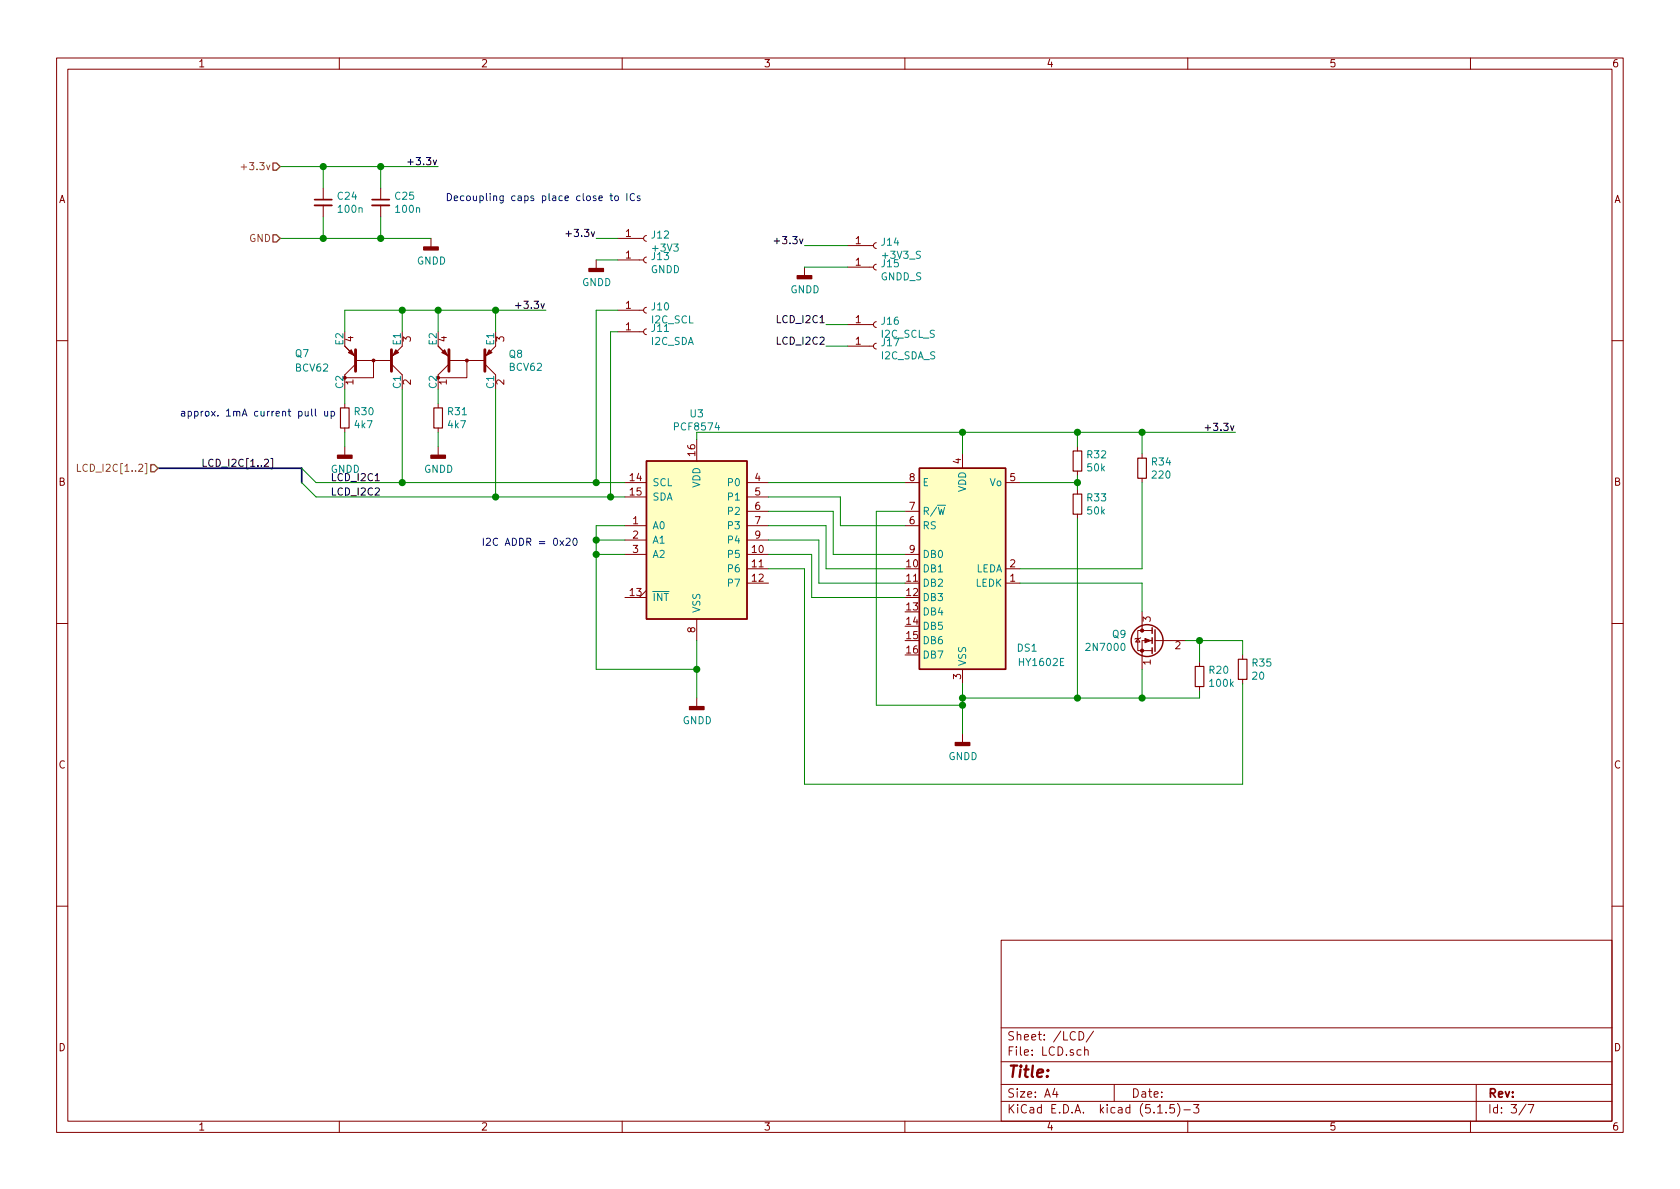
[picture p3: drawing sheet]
EESchema Schematic File Version 4
EELAYER 30 0
EELAYER END
$Descr A4 11693 8268
encoding utf-8
Sheet 3 7
Title ""
Date ""
Rev ""
Comp ""
Comment1 ""
Comment2 ""
Comment3 ""
Comment4 ""
$EndDescr
$Comp
L Interface_Expansion:PCF8574 U3
U 1 1
P 4850 3750
F 0 "U3" H 4850 4631 50  0000 C CNN
F 1 "PCF8574" H 4850 4540 50  0000 C CNN
F 2 "Package_SO:SOIC-18W_7.5x11.6mm_P1.27mm" H 4850 3750 50  0001 C CNN
F 3 "http://www.nxp.com/documents/data_sheet/PCF8574_PCF8574A.pdf" H 4850 3750 50  0001 C CNN
	1    4850 3750
	1    0    0    -1  
$EndComp
Wire Wire Line
	6300 3350 5350 3350
Wire Wire Line
	5800 3850 6300 3850
Wire Wire Line
	6300 3950 5750 3950
Wire Wire Line
	5700 4050 6300 4050
Wire Wire Line
	5650 4150 6300 4150
Wire Wire Line
	5850 3450 5350 3450
Wire Wire Line
	5800 3550 5350 3550
Wire Wire Line
	5800 3550 5800 3850
Wire Wire Line
	5750 3650 5350 3650
Wire Wire Line
	5750 3650 5750 3950
Wire Wire Line
	5700 3750 5350 3750
Wire Wire Line
	5700 3750 5700 4050
Wire Wire Line
	5650 3850 5350 3850
Wire Wire Line
	5650 3850 5650 4150
Wire Wire Line
	6100 4900 6700 4900
Wire Wire Line
	6700 4900 6700 4850
Wire Wire Line
	6700 4900 6700 5100
Connection ~ 6700 4900
Wire Wire Line
	6700 3150 6700 3000
Wire Wire Line
	6700 3000 7500 3000
Text Label 8600 3000 2    50   ~ 0
+3.3v
Wire Wire Line
	4350 3650 4150 3650
Wire Wire Line
	4150 3650 4150 3750
Wire Wire Line
	4150 3850 4350 3850
Wire Wire Line
	4350 3750 4150 3750
Connection ~ 4150 3750
Wire Wire Line
	4150 3750 4150 3850
Wire Wire Line
	4150 3850 4150 4650
Wire Wire Line
	4150 4650 4850 4650
Wire Wire Line
	4850 4650 4850 4450
Connection ~ 4150 3850
Wire Wire Line
	4850 4650 4850 4850
Connection ~ 4850 4650
Entry Wire Line
	2100 3250 2200 3350
Wire Wire Line
	2200 3350 2800 3350
Wire Wire Line
	4350 3450 4250 3450
Wire Wire Line
	6700 3000 4850 3000
Wire Wire Line
	4850 3000 4850 3050
Connection ~ 6700 3000
Text Notes 3350 3800 0    50   ~ 0
I2C ADDR = 0x20
Text Label 2300 3350 0    50   ~ 0
LCD_I2C1
Text HLabel 1950 1150 0    50   Input ~ 0
+3.3v
Text HLabel 1950 1650 0    50   Input ~ 0
GND
Wire Wire Line
	1950 1150 2250 1150
Wire Wire Line
	2250 1150 2250 1300
Wire Wire Line
	1950 1650 2250 1650
Wire Wire Line
	2250 1650 2250 1500
$Comp
L Device:C_Small C24
U 1 1
P 2250 1400
F 0 "C24" H 2342 1446 50  0000 L CNN
F 1 "100n" H 2342 1355 50  0000 L CNN
F 2 "Capacitor_SMD:C_0805_2012Metric_Pad1.15x1.40mm_HandSolder" H 2250 1400 50  0001 C CNN
F 3 "~" H 2250 1400 50  0001 C CNN
	1    2250 1400
	1    0    0    -1  
$EndComp
Wire Wire Line
	2250 1150 2650 1150
Connection ~ 2250 1150
Text Label 3050 1150 2    50   ~ 0
+3.3v
Wire Wire Line
	2250 1650 2650 1650
Connection ~ 2250 1650
$Comp
L Device:R_Small R32
U 1 1
P 7500 3200
F 0 "R32" H 7559 3246 50  0000 L CNN
F 1 "50k" H 7559 3155 50  0000 L CNN
F 2 "Resistor_SMD:R_0805_2012Metric_Pad1.15x1.40mm_HandSolder" H 7500 3200 50  0001 C CNN
F 3 "~" H 7500 3200 50  0001 C CNN
	1    7500 3200
	1    0    0    -1  
$EndComp
$Comp
L Device:R_Small R33
U 1 1
P 7500 3500
F 0 "R33" H 7559 3546 50  0000 L CNN
F 1 "50k" H 7559 3455 50  0000 L CNN
F 2 "Resistor_SMD:R_0805_2012Metric_Pad1.15x1.40mm_HandSolder" H 7500 3500 50  0001 C CNN
F 3 "~" H 7500 3500 50  0001 C CNN
	1    7500 3500
	1    0    0    -1  
$EndComp
Wire Wire Line
	7100 3350 7500 3350
Wire Wire Line
	7500 3350 7500 3300
Wire Wire Line
	7500 3350 7500 3400
Connection ~ 7500 3350
Wire Wire Line
	7500 3100 7500 3000
Connection ~ 7500 3000
Wire Wire Line
	7500 3000 7950 3000
Wire Wire Line
	7500 4850 6700 4850
Connection ~ 6700 4850
Wire Wire Line
	6700 4850 6700 4750
$Comp
L Display_Character:HY1602E DS1
U 1 1
P 6700 3950
F 0 "DS1" H 7150 3400 50  0000 C CNN
F 1 "HY1602E" H 7250 3300 50  0000 C CNN
F 2 "Display:HY1602E" H 6700 3050 50  0001 C CIN
F 3 "http://www.icbank.com/data/ICBShop/board/HY1602E.pdf" H 6900 4050 50  0001 C CNN
	1    6700 3950
	1    0    0    -1  
$EndComp
Wire Wire Line
	6300 3650 5850 3650
Wire Wire Line
	5850 3450 5850 3650
Wire Wire Line
	6100 3550 6100 4900
Wire Wire Line
	6100 3550 6300 3550
$Comp
L Device:R_Small R34
U 1 1
P 7950 3250
F 0 "R34" H 8009 3296 50  0000 L CNN
F 1 "220" H 8009 3205 50  0000 L CNN
F 2 "Resistor_SMD:R_0805_2012Metric_Pad1.15x1.40mm_HandSolder" H 7950 3250 50  0001 C CNN
F 3 "~" H 7950 3250 50  0001 C CNN
	1    7950 3250
	1    0    0    -1  
$EndComp
Wire Wire Line
	7950 3150 7950 3000
Wire Wire Line
	5350 3950 5600 3950
Wire Wire Line
	5600 3950 5600 5450
Wire Wire Line
	5600 5450 8650 5450
$Comp
L Device:R_Small R35
U 1 1
P 8650 4650
F 0 "R35" H 8709 4696 50  0000 L CNN
F 1 "20" H 8709 4605 50  0000 L CNN
F 2 "Resistor_SMD:R_0805_2012Metric_Pad1.15x1.40mm_HandSolder" H 8650 4650 50  0001 C CNN
F 3 "~" H 8650 4650 50  0001 C CNN
	1    8650 4650
	1    0    0    -1  
$EndComp
Wire Wire Line
	8650 4750 8650 5450
Wire Wire Line
	8650 4550 8650 4450
Wire Wire Line
	7950 3350 7950 3950
Wire Wire Line
	7950 3950 7100 3950
Wire Wire Line
	7500 3600 7500 4850
Wire Wire Line
	7100 4050 7950 4050
Wire Wire Line
	7950 4050 7950 4250
Wire Wire Line
	7950 4850 7500 4850
Wire Wire Line
	7950 4650 7950 4850
Connection ~ 7500 4850
Connection ~ 7950 3000
Wire Wire Line
	7950 3000 8600 3000
$Comp
L Device:C_Small C25
U 1 1
P 2650 1400
F 0 "C25" H 2742 1446 50  0000 L CNN
F 1 "100n" H 2742 1355 50  0000 L CNN
F 2 "Capacitor_SMD:C_0805_2012Metric_Pad1.15x1.40mm_HandSolder" H 2650 1400 50  0001 C CNN
F 3 "~" H 2650 1400 50  0001 C CNN
	1    2650 1400
	1    0    0    -1  
$EndComp
Wire Wire Line
	2650 1500 2650 1650
Wire Wire Line
	2650 1300 2650 1150
Connection ~ 2650 1150
Wire Wire Line
	2650 1150 3050 1150
Text Notes 3100 1400 0    50   ~ 0
Decoupling caps place close to ICs
$Comp
L Transistor_BJT:BCV62 Q7
U 1 1
P 2600 2500
F 0 "Q7" H 2050 2550 50  0000 L CNN
F 1 "BCV62" H 2050 2450 50  0000 L CNN
F 2 "Package_TO_SOT_SMD:SOT-143" H 2600 2500 50  0001 C CIN
F 3 "https://assets.nexperia.com/documents/data-sheet/BCV62.pdf" H 2500 2500 50  0001 L CNN
	1    2600 2500
	1    0    0    -1  
$EndComp
$Comp
L Transistor_BJT:BCV62 Q8
U 1 1
P 3250 2500
F 0 "Q8" H 3538 2546 50  0000 L CNN
F 1 "BCV62" H 3538 2455 50  0000 L CNN
F 2 "Package_TO_SOT_SMD:SOT-143" H 3250 2500 50  0001 C CIN
F 3 "https://assets.nexperia.com/documents/data-sheet/BCV62.pdf" H 3150 2500 50  0001 L CNN
	1    3250 2500
	1    0    0    -1  
$EndComp
$Comp
L Device:R_Small R30
U 1 1
P 2400 2900
F 0 "R30" H 2459 2946 50  0000 L CNN
F 1 "4k7" H 2459 2855 50  0000 L CNN
F 2 "Resistor_SMD:R_0805_2012Metric_Pad1.15x1.40mm_HandSolder" H 2400 2900 50  0001 C CNN
F 3 "~" H 2400 2900 50  0001 C CNN
	1    2400 2900
	1    0    0    -1  
$EndComp
$Comp
L Device:R_Small R31
U 1 1
P 3050 2900
F 0 "R31" H 3109 2946 50  0000 L CNN
F 1 "4k7" H 3109 2855 50  0000 L CNN
F 2 "Resistor_SMD:R_0805_2012Metric_Pad1.15x1.40mm_HandSolder" H 3050 2900 50  0001 C CNN
F 3 "~" H 3050 2900 50  0001 C CNN
	1    3050 2900
	1    0    0    -1  
$EndComp
Wire Wire Line
	2800 2700 2800 3350
Connection ~ 2800 3350
Wire Wire Line
	2800 3350 4150 3350
Wire Wire Line
	3450 2700 3450 3450
Connection ~ 3450 3450
Wire Wire Line
	3450 3450 2200 3450
Wire Wire Line
	3050 2700 3050 2800
Wire Wire Line
	2400 2700 2400 2800
Wire Wire Line
	2400 2300 2400 2150
Wire Wire Line
	2400 2150 2800 2150
Wire Wire Line
	3450 2150 3450 2300
Wire Wire Line
	3050 2300 3050 2150
Connection ~ 3050 2150
Wire Wire Line
	3050 2150 3450 2150
Wire Wire Line
	2800 2300 2800 2150
Connection ~ 2800 2150
Wire Wire Line
	2800 2150 3050 2150
Wire Wire Line
	3450 2150 3800 2150
Connection ~ 3450 2150
Text Label 3800 2150 2    50   ~ 0
+3.3v
$Comp
L Transistor_FET:2N7000 Q9
U 1 1
P 8050 4450
F 0 "Q9" H 8256 4496 50  0000 L CNN
F 1 "2N7000" H 8256 4405 50  0000 L CNN
F 2 "Package_TO_SOT_THT:TO-92_Inline" H 8250 4375 50  0001 L CIN
F 3 "https://www.fairchildsemi.com/datasheets/2N/2N7000.pdf" H 8050 4450 50  0001 L CNN
	1    8050 4450
	-1   0    0    -1  
$EndComp
$Comp
L Device:R_Small R20
U 1 1
P 8350 4700
F 0 "R20" H 8409 4746 50  0000 L CNN
F 1 "100k" H 8409 4655 50  0000 L CNN
F 2 "Resistor_SMD:R_0805_2012Metric_Pad1.15x1.40mm_HandSolder" H 8350 4700 50  0001 C CNN
F 3 "~" H 8350 4700 50  0001 C CNN
	1    8350 4700
	1    0    0    -1  
$EndComp
Wire Wire Line
	8350 4800 8350 4850
Wire Wire Line
	8350 4850 7950 4850
Connection ~ 7950 4850
Wire Wire Line
	8350 4600 8350 4450
Wire Wire Line
	8350 4450 8250 4450
Wire Wire Line
	8650 4450 8350 4450
Connection ~ 8350 4450
Text Notes 1250 2900 0    50   ~ 0
approx. 1mA current pull up
$Comp
L Connector:Conn_01x01_Female J10
U 1 1
P 4500 2150
F 0 "J10" H 4528 2176 50  0000 L CNN
F 1 "I2C_SCL" H 4528 2085 50  0000 L CNN
F 2 "Connector_PinHeader_2.54mm:PinHeader_1x01_P2.54mm_Vertical" H 4500 2150 50  0001 C CNN
F 3 "~" H 4500 2150 50  0001 C CNN
	1    4500 2150
	1    0    0    -1  
$EndComp
$Comp
L Connector:Conn_01x01_Female J11
U 1 1
P 4500 2300
F 0 "J11" H 4528 2326 50  0000 L CNN
F 1 "I2C_SDA" H 4528 2235 50  0000 L CNN
F 2 "Connector_PinHeader_2.54mm:PinHeader_1x01_P2.54mm_Vertical" H 4500 2300 50  0001 C CNN
F 3 "~" H 4500 2300 50  0001 C CNN
	1    4500 2300
	1    0    0    -1  
$EndComp
Wire Wire Line
	4300 2150 4150 2150
Connection ~ 4150 3350
Wire Wire Line
	4150 3350 4350 3350
Wire Wire Line
	4300 2300 4250 2300
Connection ~ 4250 3450
Wire Wire Line
	4250 3450 3450 3450
Wire Wire Line
	4150 2150 4150 3350
Wire Wire Line
	4250 2300 4250 3450
Wire Wire Line
	3050 3000 3050 3100
Wire Wire Line
	2400 3000 2400 3100
Connection ~ 2650 1650
Wire Wire Line
	2650 1650 3000 1650
$Comp
L power:GNDD #PWR0124
U 1 1
P 3000 1650
F 0 "#PWR0124" H 3000 1400 50  0001 C CNN
F 1 "GNDD" H 3004 1495 50  0000 C CNN
F 2 "" H 3000 1650 50  0001 C CNN
F 3 "" H 3000 1650 50  0001 C CNN
	1    3000 1650
	1    0    0    -1  
$EndComp
$Comp
L power:GNDD #PWR0125
U 1 1
P 2400 3100
F 0 "#PWR0125" H 2400 2850 50  0001 C CNN
F 1 "GNDD" H 2404 2945 50  0000 C CNN
F 2 "" H 2400 3100 50  0001 C CNN
F 3 "" H 2400 3100 50  0001 C CNN
	1    2400 3100
	1    0    0    -1  
$EndComp
$Comp
L power:GNDD #PWR0126
U 1 1
P 3050 3100
F 0 "#PWR0126" H 3050 2850 50  0001 C CNN
F 1 "GNDD" H 3054 2945 50  0000 C CNN
F 2 "" H 3050 3100 50  0001 C CNN
F 3 "" H 3050 3100 50  0001 C CNN
	1    3050 3100
	1    0    0    -1  
$EndComp
$Comp
L power:GNDD #PWR0127
U 1 1
P 4850 4850
F 0 "#PWR0127" H 4850 4600 50  0001 C CNN
F 1 "GNDD" H 4854 4695 50  0000 C CNN
F 2 "" H 4850 4850 50  0001 C CNN
F 3 "" H 4850 4850 50  0001 C CNN
	1    4850 4850
	1    0    0    -1  
$EndComp
$Comp
L power:GNDD #PWR0128
U 1 1
P 6700 5100
F 0 "#PWR0128" H 6700 4850 50  0001 C CNN
F 1 "GNDD" H 6704 4945 50  0000 C CNN
F 2 "" H 6700 5100 50  0001 C CNN
F 3 "" H 6700 5100 50  0001 C CNN
	1    6700 5100
	1    0    0    -1  
$EndComp
Entry Wire Line
	2100 3350 2200 3450
Wire Bus Line
	2100 3350 2100 3250
Text HLabel 1100 3250 0    50   Input ~ 0
LCD_I2C[1..2]
Wire Bus Line
	2100 3250 1100 3250
Text Label 1400 3250 0    50   ~ 0
LCD_I2C[1..2]
Text Label 2300 3450 0    50   ~ 0
LCD_I2C2
$Comp
L Connector:Conn_01x01_Female J12
U 1 1
P 4500 1650
F 0 "J12" H 4528 1676 50  0000 L CNN
F 1 "+3V3" H 4528 1585 50  0000 L CNN
F 2 "Connector_PinHeader_2.54mm:PinHeader_1x01_P2.54mm_Vertical" H 4500 1650 50  0001 C CNN
F 3 "~" H 4500 1650 50  0001 C CNN
	1    4500 1650
	1    0    0    -1  
$EndComp
$Comp
L Connector:Conn_01x01_Female J13
U 1 1
P 4500 1800
F 0 "J13" H 4528 1826 50  0000 L CNN
F 1 "GNDD" H 4528 1735 50  0000 L CNN
F 2 "Connector_PinHeader_2.54mm:PinHeader_1x01_P2.54mm_Vertical" H 4500 1800 50  0001 C CNN
F 3 "~" H 4500 1800 50  0001 C CNN
	1    4500 1800
	1    0    0    -1  
$EndComp
Wire Wire Line
	4300 1650 4150 1650
Text Label 4150 1650 2    50   ~ 0
+3.3v
$Comp
L power:GNDD #PWR0131
U 1 1
P 4150 1800
F 0 "#PWR0131" H 4150 1550 50  0001 C CNN
F 1 "GNDD" H 4154 1645 50  0000 C CNN
F 2 "" H 4150 1800 50  0001 C CNN
F 3 "" H 4150 1800 50  0001 C CNN
	1    4150 1800
	1    0    0    -1  
$EndComp
Wire Wire Line
	4300 1800 4150 1800
$Comp
L Connector:Conn_01x01_Female J16
U 1 1
P 6100 2250
F 0 "J16" H 6128 2276 50  0000 L CNN
F 1 "I2C_SCL_S" H 6128 2185 50  0000 L CNN
F 2 "Connector_PinHeader_2.54mm:PinHeader_1x01_P2.54mm_Vertical" H 6100 2250 50  0001 C CNN
F 3 "~" H 6100 2250 50  0001 C CNN
	1    6100 2250
	1    0    0    -1  
$EndComp
$Comp
L Connector:Conn_01x01_Female J17
U 1 1
P 6100 2400
F 0 "J17" H 6128 2426 50  0000 L CNN
F 1 "I2C_SDA_S" H 6128 2335 50  0000 L CNN
F 2 "Connector_PinHeader_2.54mm:PinHeader_1x01_P2.54mm_Vertical" H 6100 2400 50  0001 C CNN
F 3 "~" H 6100 2400 50  0001 C CNN
	1    6100 2400
	1    0    0    -1  
$EndComp
Wire Wire Line
	5900 2250 5750 2250
$Comp
L Connector:Conn_01x01_Female J14
U 1 1
P 6100 1700
F 0 "J14" H 6128 1726 50  0000 L CNN
F 1 "+3V3_S" H 6128 1635 50  0000 L CNN
F 2 "Connector_PinHeader_2.54mm:PinHeader_1x01_P2.54mm_Vertical" H 6100 1700 50  0001 C CNN
F 3 "~" H 6100 1700 50  0001 C CNN
	1    6100 1700
	1    0    0    -1  
$EndComp
$Comp
L Connector:Conn_01x01_Female J15
U 1 1
P 6100 1850
F 0 "J15" H 6128 1876 50  0000 L CNN
F 1 "GNDD_S" H 6128 1785 50  0000 L CNN
F 2 "Connector_PinHeader_2.54mm:PinHeader_1x01_P2.54mm_Vertical" H 6100 1850 50  0001 C CNN
F 3 "~" H 6100 1850 50  0001 C CNN
	1    6100 1850
	1    0    0    -1  
$EndComp
Text Label 5750 2400 2    50   ~ 0
LCD_I2C2
Text Label 5750 2250 2    50   ~ 0
LCD_I2C1
Wire Wire Line
	5750 2400 5900 2400
Text Label 5600 1700 2    50   ~ 0
+3.3v
$Comp
L power:GNDD #PWR0137
U 1 1
P 5600 1850
F 0 "#PWR0137" H 5600 1600 50  0001 C CNN
F 1 "GNDD" H 5604 1695 50  0000 C CNN
F 2 "" H 5600 1850 50  0001 C CNN
F 3 "" H 5600 1850 50  0001 C CNN
	1    5600 1850
	1    0    0    -1  
$EndComp
Wire Wire Line
	5600 1700 5900 1700
Wire Wire Line
	5600 1850 5900 1850
$EndSCHEMATC
